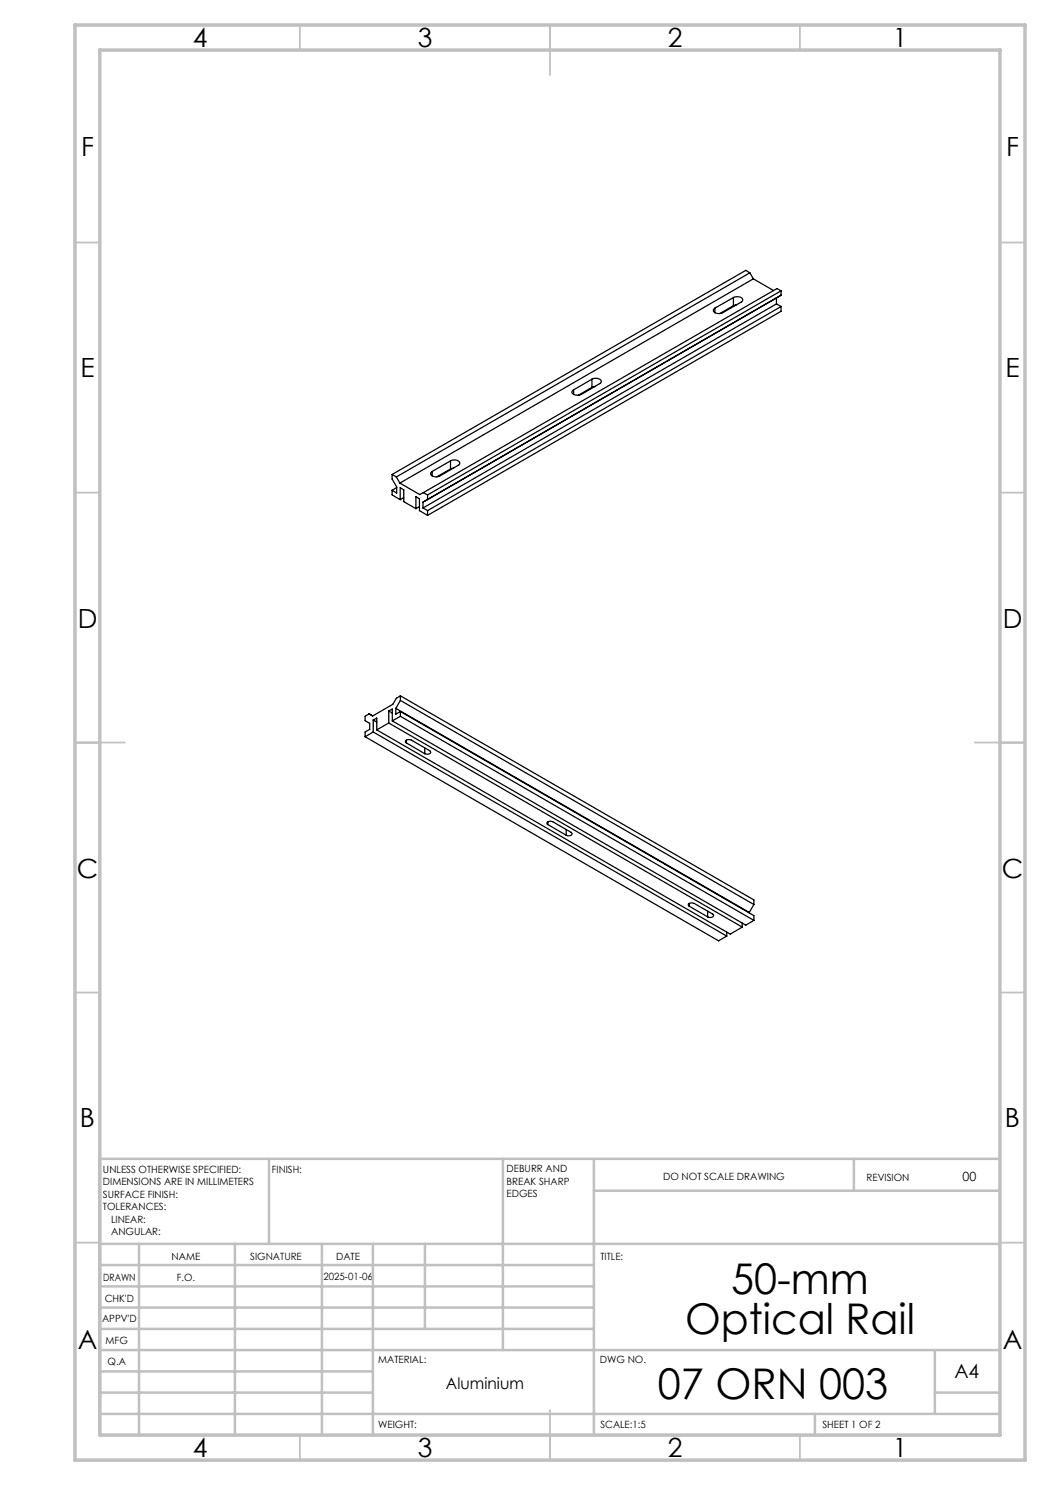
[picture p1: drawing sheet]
<svg xmlns="http://www.w3.org/2000/svg" width="210mm" height="297mm" viewBox="0 0 210 297" stroke-linecap="round" stroke-linejoin="round" font-family="sans-serif">
<g fill="none" stroke="#000" stroke-width=".25">
<path d="M146.7 59.5a1.38 1.38 0 0 1 1.9 .5l-.4 .4-3.7 2.1a1.38 1.38 0 0 1-1.8-.4l.3-.5M146.7 59.5l-3.7 2.1M146.7 59.5v1.6M150 54.6l-70.7 40.8M150 54.6l.7 1.2M150 54.6l-.8-.5-70.8 40.8M150.7 55.8l-70.7 40.8M150.7 55.8l4 2.3M156.2 59.1l-71.6 41.3M156.2 58.2l-70.7 40.8M156.2 58.2v.9M156.2 58.2l-.8-.5-70.7 40.8"/>
<path d="M156.2 59.1l-.9 .5v1.2M114.7 78v.9M118.4 75.8a1.31 1.31 0 0 1 1.9 .5l-.2 .3-3.8 2.3a1.44 1.44 0 0 1-1.9-.5l.3-.4M118.4 75.8l-3.7 2.2M118.4 77.5l-2.7 1.6M118.4 75.8v1.7M119 77.3l-.6 .2M143 61.6v.9M146.7 61.1l-2.7 1.6M147.2 61l-.5 .1M155.3 60.8l-70.7 40.8M155.3 60.8l.9 .5"/>
<path d="M156.2 61.3v1l-70.7 40.8M156.2 61.3l-70.7 40.8M78.4 98.1v.9l1.6 .9M78.4 94.9v.9l.9 1.6v1.2l-.9-.5M78.4 94.9l.9 .5M79.3 95.4l.7 1.2M79.3 97.5l-.9 .6M80 96.6l4 2.3 .7-.4M80 99.9v-2.4l.8 .5v2.3l2.4 1.4M80.8 99.5l-.8 .4M84.7 98.5l.8 .5M85.5 99v.9l-.9 .5"/>
<path d="M86.4 94.3v.9M90.1 92.2a1.31 1.31 0 0 1 1.9 .4l-.2 .4-3.8 2.2a1.33 1.33 0 0 1-1.9-.4l.3-.5M90.1 92.2l-3.7 2.1M90.1 93.8l-2.7 1.6M90.1 92.2v1.6M90.7 93.6l-.6 .2M83.2 101.7v-2.4l.7 .5v2.3l1.6 1M83.9 101.3l-.7 .4M84.6 101.6l.9 .5M84.6 100.4v1.2M85.5 102.1v1M80.1 139.2v.9"/>
<path d="M80.1 139.2l-.8 .5-.7 1.2-4.1 2.3-.7-.4-.8 .5v.8l.9 .6v1.2l-.9 .5v1M80.1 139.2l70.7 40.8v.9M73 147.4l70.7 40.8 1.6-1M74.6 144l.8-.4v2.4M74.6 144v2.4M74.6 146.4l-1.6 1M74.6 146.4l70.7 40.8M74.6 144l.8 .4M75.4 146l70.6 40.8 2.4-1.4M77.8 142.2l.7-.4v2.4M77.8 142.2v2.4M77.8 144.6l-2.4 1.4"/>
<path d="M77.8 144.6l70.6 40.8M77.8 142.2l.7 .4M78.5 144.2l70.7 40.8 1.6-.9M79.2 141.7v1.1l.9-.5M79.2 141.7l70.7 40.8M80.1 142.3v1M80.1 143.3l-1.6 .9M80.1 140.1l-.9 1.6M80.1 143.3l70.7 40.8M80.1 142.3l70.7 40.8v1M80.1 140.1l70.7 40.8M81.3 148.6l-.2-.1a.67 .67 0 0 1 .5-.6 .67 .67 0 0 1 .7 .1l3.6 2.1 .2 .3-.1 .3-.4 .1-.7-.1"/>
<path d="M81.3 148.6l3.6 2.1M81.3 148v.6M84.9 149.6v1.1M109.6 164.9l-.2-.1a.67 .67 0 0 1 .4-.6 .67 .67 0 0 1 .8 .2l3.8 2.2a.64 .64 0 0 1-.4 .6 .64 .64 0 0 1-.8-.2M109.6 164.9l3.6 2.1M109.6 164.4v.5M113.2 165.9v1.1M137.9 181.3a.31 .31 0 0 1-.1-.6l.4-.1 .7 .1 3.8 2.2a.65 .65 0 0 1-.4 .6 .65 .65 0 0 1-.8-.1M137.9 181.3l3.6 2.1M137.9 180.7v.6M141.5 182.2v1.2M145.3 186.4v.8"/>
<path d="M148.4 184.6v.8M149.9 182.5v.1M150.8 180.9l-.9 1.6"/>
</g>
<g fill="none" stroke="#c0c0c0" stroke-width=".35">
<path d="M60 5v5M110 5v10M160 5v5M15 48.5h5M200 48.5h5M15 98.5h5M200 98.5h5M15 148.5h10M195 148.5h10M15 198.5h5M200 198.5h5M15 248.5h5"/>
<path d="M200 248.5h5M60 287v5M110 282v10M160 287v5"/>
</g>
<g fill="none" stroke="#c0c0c0" stroke-width=".5">
<path d="M53.8 231.8v17M100.6 231.8v38.2M118.8 231.8v55.2M118.8 238.2h81.2M170.8 231.8v6.4M200 231.8h-180v55.2M20 248.8h180M20 257.3h98.8M20 253h98.8M27.8 248.8v38.2M47 248.8v38.2M64.4 248.8v38.2"/>
<path d="M74.6 248.8v38.2M85 248.8v17M20 265.8h98.8M20 261.5h98.8M20 278.5h54.6M20 274.3h54.6M20 270h180M187 278.5h13M187 270v12.8M20 282.8h180M163 282.8v4.2"/>
</g>
<path d="M15 5h190v287h-190zM20 10h180v277h-180z" fill="none" stroke="#c0c0c0" stroke-width=".7"/>
<g font-size="8.5">
<text x="146.2" y="258.8">50-mm</text>
<text x="137" y="266.9">Optical Rail</text>
<text x="131.6" y="279.7">07 ORN 003</text>
</g>
<g font-size="5.3">
<text x="38.5" y="9.5">4</text>
<text x="83.5" y="9.5">3</text>
<text x="133.6" y="9.5">2</text>
<text x="178.6" y="9.5">1</text>
<text x="16.2" y="31.2">F</text>
<text x="201.2" y="31.2">F</text>
<text x="16.1" y="75.5">E</text>
<text x="201.1" y="75.5">E</text>
<text x="15.5" y="125.5">D</text>
<text x="200.5" y="125.5">D</text>
<text x="15.4" y="175.5">C</text>
<text x="200.4" y="175.5">C</text>
<text x="16" y="225.5">B</text>
<text x="201" y="225.5">B</text>
<text x="15.5" y="269.7">A</text>
<text x="200.5" y="269.7">A</text>
<text x="38.5" y="291.5">4</text>
<text x="83.5" y="291.5">3</text>
<text x="133.6" y="291.5">2</text>
<text x="178.6" y="291.5">1</text>
</g>
<text font-size="3.9" x="190.9" y="275.5">A4</text>
<text font-size="3.2" x="89.2" y="277.9">Aluminium</text>
<text font-size="2.5" x="192.5" y="236.1">00</text>
<g font-size="2">
<text x="20.6" y="234.6">UNLESS OTHERWISE SPECIFIED:</text>
<text x="20.6" y="237.1">DIMENSIONS ARE IN MILLIMETERS</text>
<text x="20.6" y="239.6">SURFACE FINISH:</text>
<text x="54.4" y="234.6">FINISH:</text>
<text x="101.3" y="234.5">DEBURR AND</text>
<text x="101.3" y="237">BREAK SHARP</text>
<text x="101.3" y="239.5">EDGES</text>
<text x="132.6" y="236">DO NOT SCALE DRAWING</text>
<text x="173.3" y="236.2">REVISION</text>
<text x="20.6" y="242.1">TOLERANCES:</text>
<text x="22.2" y="244.6">LINEAR:</text>
<text x="22.2" y="247.1">ANGULAR:</text>
<text x="34.3" y="252">NAME</text>
<text x="50" y="251.9">SIGNATURE</text>
<text x="67.2" y="251.9">DATE</text>
<text x="120.1" y="251.9">TITLE:</text>
<text x="20.6" y="256.1">DRAWN</text>
<text x="35.3" y="256.1">F.O.</text>
<text x="64.7" y="255.9">2025-01-06</text>
<text x="20.9" y="260.3">CHK'D</text>
<text x="20.4" y="264.4">APPV'D</text>
<text x="21.1" y="268.8">MFG</text>
<text x="21.5" y="273">Q.A</text>
<text x="75.6" y="272.5">MATERIAL:</text>
<text x="120" y="272.5">DWG NO.</text>
<text x="75.6" y="285.5">WEIGHT:</text>
<text x="120.1" y="285.6">SCALE:1:5</text>
<text x="164.5" y="285.6">SHEET 1 OF 2</text>
</g>
</svg>
